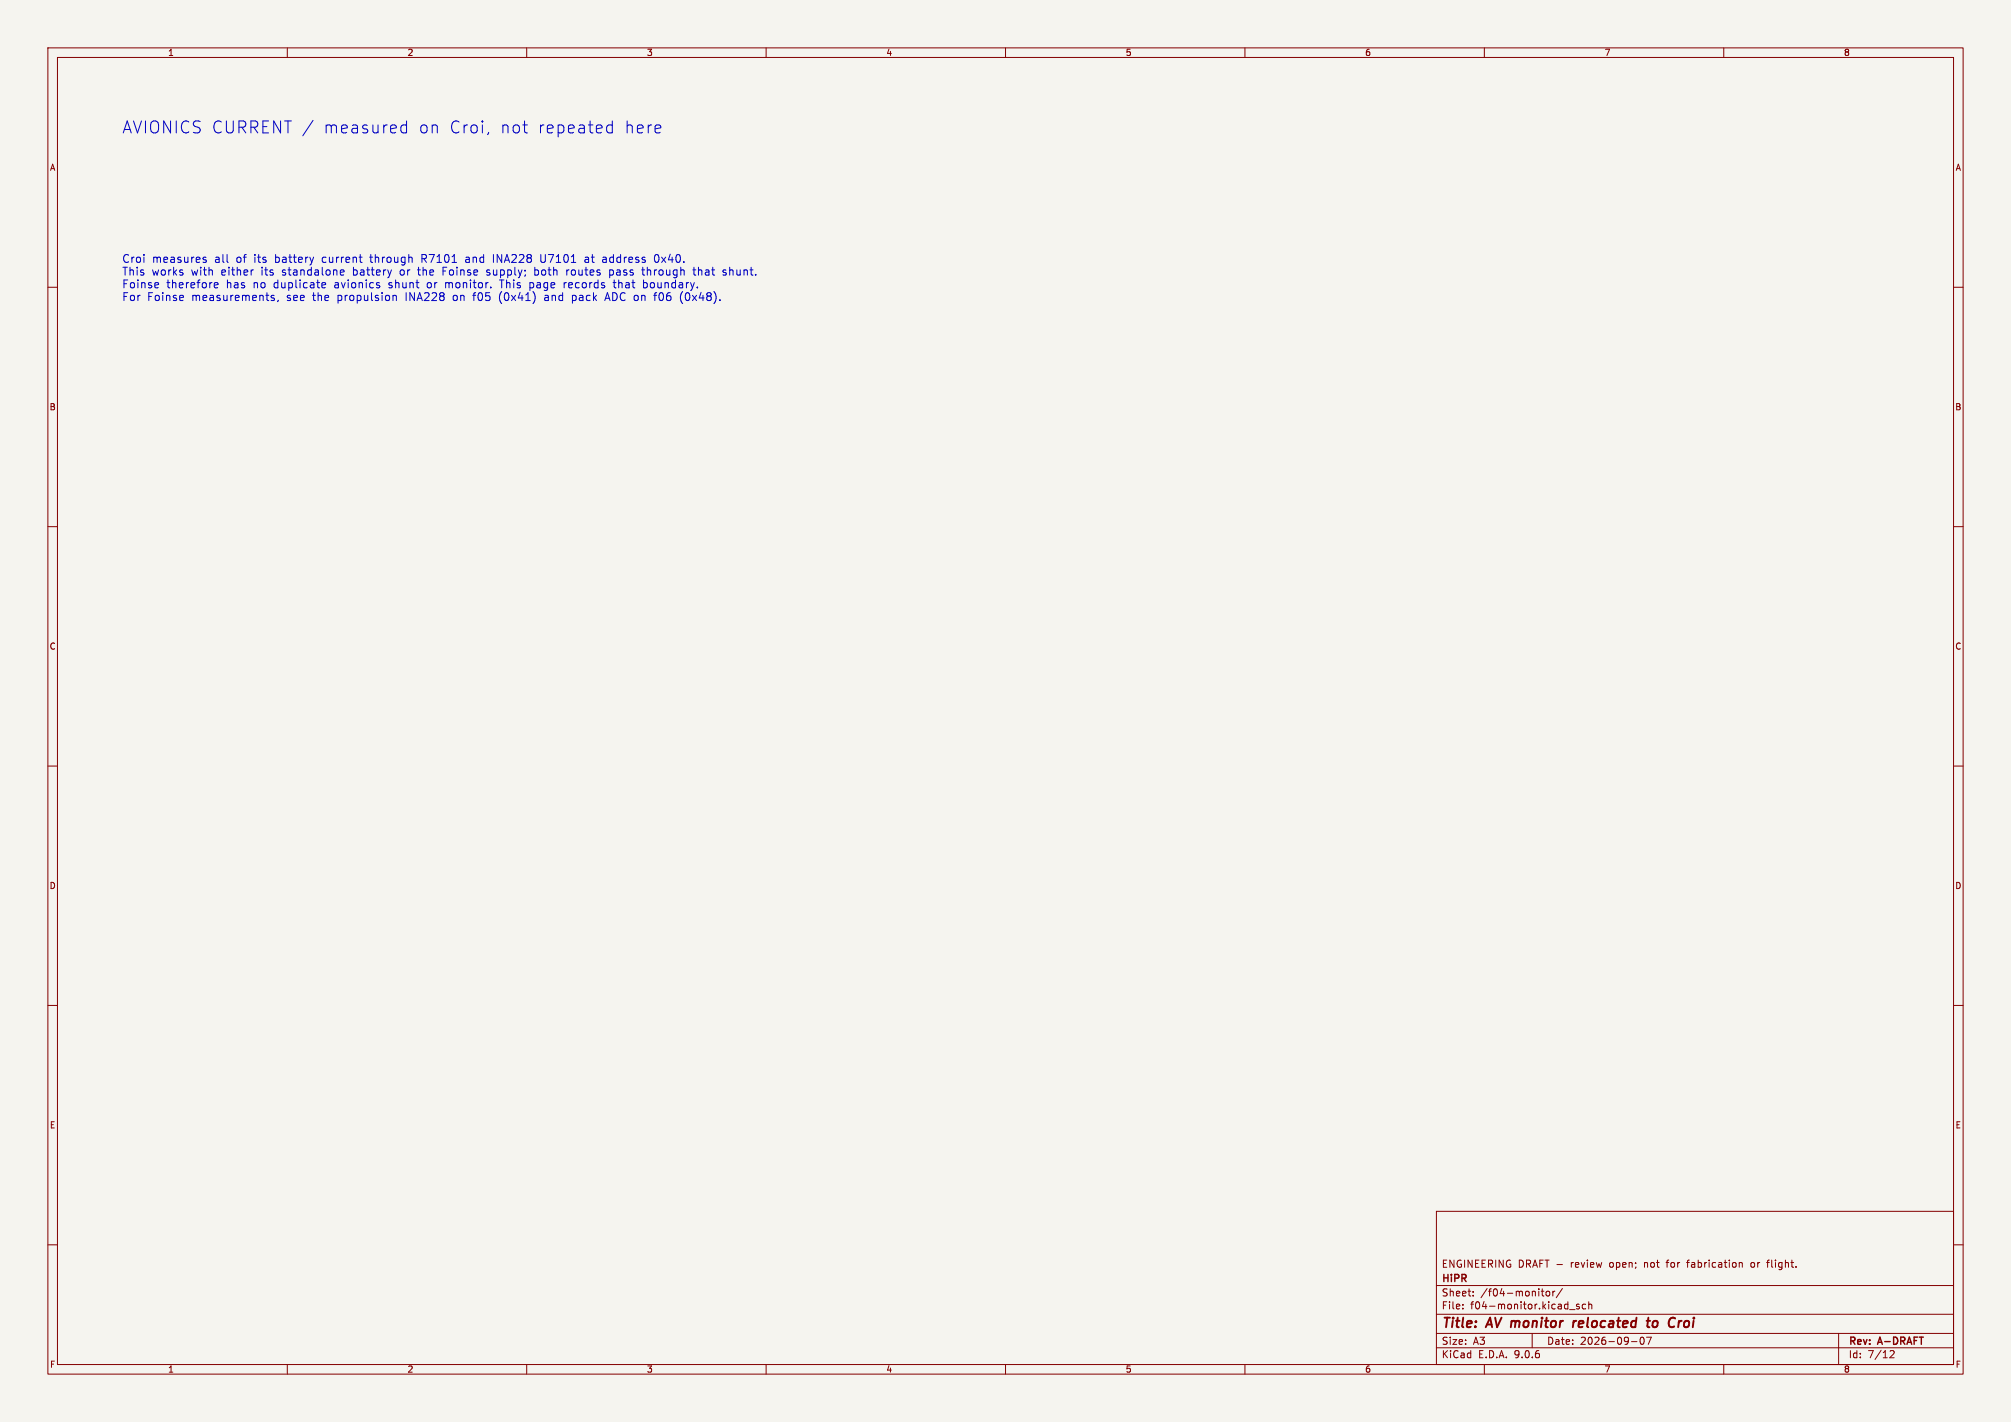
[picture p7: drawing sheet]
<svg xmlns="http://www.w3.org/2000/svg" width="420mm" height="297mm" viewBox="0 0 420 297" stroke-linecap="round" stroke-linejoin="round" font-family="sans-serif">
<path d="M0 0h420v297h-420z" fill="#f5f4ef" stroke="#f5f4ef" stroke-width=".21"/>
<g fill="none" stroke="#840000" stroke-width=".21">
<path d="M10 10h400v277h-400zM12 12h396v273h-396zM60 10v2M110 10v2M160 10v2M210 10v2M260 10v2M310 10v2M360 10v2M10 60h2M408 60h2M10 110h2"/>
<path d="M408 110h2M10 160h2M408 160h2M10 210h2M408 210h2M300 253h108v32h-108zM10 260h2M300 278.5h108M300 274.5h108M300 268.5h108M305.5 273.2v.2M305.5 272.5v.1"/>
<path d="M307.7 270.5v.2M307.7 269.8v.1M320 278.5v3M321.9 269.7h.5M322.1 269.2v1.3l.3 .2M323 269.8l.4-.1 .3 .3v.4l-.3 .3-.4-.1-.1-.2zM324.3 269.7v1M324.7 269.7l-.4 .3M326.3 269.1l-1.3 1.9M327.8 273.5h1.1M329.8 272.5l-.4-.1-.2 .2 .1 .2 .5 .2v.3h-.6M331.2 272.5l-.5-.1-.3 .3 .2 .6h.6"/>
<path d="M331.8 272.5l.2-.1 .4 .1v.9M331.8 271.9v1.5M342.7 279.4l.2-.1a.8 .8 0 0 1 .5 .7 .8 .8 0 0 1-.5 .8l-.2-.2-.2-.4zM343.9 279.3h1l-.7 1.5M352.2 263.7h.6M363.3 263.8h.5l.1 .9M365.9 263.7l-.2 .3v.4l.2 .3M368.9 263.7h.6M369.5 263.2l-.3 .2v1.3M384 278.5v6.5M408 260h2M60 285v2"/>
<path d="M110 285v2M160 285v2M210 285v2M260 285v2M300 281.5h108M310 285v2M340.7 280.2h1.2M360 285v2M394.7 282.2l.6-.1 .3 .4-.9 1.1h.9"/>
</g>
<path d="M328.6 275.9l-.1 1.3M329.2 275.9l-.4 .1-.2 .3M343.9 275.9h.7M344.3 275.2l-.3 1.7 .1 .2 .4 .1M345.9 275.9l-.5 .1-.2 .3v.7a.52 .52 0 0 0 .7 .1M350.6 275.9l-.1 1.3M351.2 275.9l-.4 .1-.2 .3" fill="none" stroke="#840000" stroke-width=".4"/>
<g fill="none" stroke="#0000c2" stroke-width=".21">
<path d="M65.4 25.1l-2.2 3.3M83.7 27.3l.5 .5 .7-.2M84.9 25.3v2.5M84.9 26.2l-.7-.1-.5 .5M102 27.6l-.2 .5M109.2 26.1h.9M109.9 27.8h.2M127.9 26.2l-.7-.1-.5 .5v.7l.2 .3 .3 .2 .7-.2M127.9 25.3v2.5M137.9 26.2l.1 .5-1.2 .2M32.9 59l.2 .4-.8 .2M42.5 54.2l.5 .1 .1 .3-.2 .2-.5-.1"/>
<path d="M42.5 53.8h.5M44.8 59.6l.7-.2v-.3l-.5-.1-.2 .3v.7h.7M52.8 56.4h.1M67.2 59.9l.3 .2 .4-.1M67.2 59.3l.3-.3h.3l.2 .3v.1l-.8 .2M71.1 56.6l.2-.2h.3l.3 .2v.2l-.8 .1M71.1 57.2l.2 .3 .5-.1M75 53.7h.6M75.5 54.8h.1M79.1 59.6l.2 .2-.2 .3M92.5 56.6h.6M92.5 55.8v1.7"/>
<path d="M97.3 54.3v.4M101.6 57.4l.2 .1M101.9 56.4l-.3 .2 .3 .3M102.5 60v.1M103.1 53.2v1.6M110.7 59v1.7M110.8 59l-.1 .1M111.7 57.4l.5 .1M111.7 55.8v1.7M112.2 56.4h-.5M113 53.2v1.3l.3 .3M117.8 59v1.1"/>
<path d="M118.1 59l-.3 .3M118.4 56.4v1.1M118.8 56.4h-.3l-.1 .3M122.7 53.7l-.5 .1M122.8 54.2h-.4a.32 .32 0 0 0-.3 .3 .32 .32 0 0 0 .3 .3h.4M125.9 54.7l.6 .1M126.4 53.7l-.5 .1M126.5 54.2l-.6 .1M127.3 56.4h.7M127.3 57.4h.7M127.3 56.4v1.6M128.3 58.5v1.4l.4 .2"/>
<path d="M134 56.4h.6M134.2 55.8v1.4l.4 .3M134.4 58.5v1.6M134.9 59l-.5 .1M137.4 53.2h-.2a.88 .88 0 0 0-.5 .8 .88 .88 0 0 0 .5 .8l.2-.1M144.7 56.4h.6M144.9 55.8v1.4l.4 .3M151.6 56.4h-.4l-.2 .2 .1 .2 .5 .2v.4h-.6M33 60l-.1 .1M56.7 61.8v.4l.5 .1 .1 .2-.2 .3-.5-.1M58.1 62.7l-.1 .3M82.1 61.7v1.1"/>
<path d="M82.1 61.8l.2-.1 .4 .1 .1 1M104.4 61.6v1.1M110.7 60l.1 .1M114 62.2a.32 .32 0 0 0-.3 .3 .32 .32 0 0 0 .3 .3M119.6 62.7l.4 .1M119.6 61.7v1.6M120 61.7l-.4 .1M126.5 62.3h.8M126.9 61.1l-.6 1.7M134.4 60h.6M142.2 61.6v1.1l.4 .7"/>
</g>
<g font-size="3.5" fill="#0000c2">
<text x="25.4" y="28.1">AVIONICS CURRENT /</text>
<text x="67.3" y="28.1">measured</text>
<text x="87.1" y="28.1">on</text>
<text x="93.5" y="28.1">Croi,</text>
<text x="104.1" y="28.1">not</text>
<text x="111.9" y="28.1">repeated</text>
<text x="129.9" y="28.1">here</text>
</g>
<g font-size="2.8" fill="#840000">
<text x="301" y="277.9">Title:</text>
<text x="310.6" y="277.9">AV monitor</text>
<text x="330.2" y="277.9">relocated</text>
<text x="346.5" y="277.9">to</text>
<text x="351.8" y="277.9">Croi</text>
</g>
<g font-size="2.3" fill="#0000c2">
<text x="25.4" y="55.2">Croi</text>
<text x="25.4" y="57.9">This</text>
<text x="31.7" y="57.9">works</text>
<text x="31.7" y="55.2">measures</text>
<text x="40" y="57.9">with</text>
<text x="44.8" y="55.2">all</text>
<text x="46.3" y="57.9">either</text>
<text x="49.4" y="55.2">of</text>
<text x="53.3" y="55.2">its</text>
<text x="54.7" y="57.9">its</text>
<text x="57.7" y="55.2">battery</text>
<text x="59.2" y="57.9">standalone</text>
<text x="67.6" y="55.2">current</text>
<text x="74.1" y="57.9">battery</text>
<text x="77.8" y="55.2">through</text>
<text x="84" y="57.9">or</text>
<text x="87.9" y="57.9">the</text>
<text x="88.6" y="55.2">R7101</text>
<text x="93.2" y="57.9">Foinse</text>
<text x="98" y="55.2">and</text>
<text x="102.5" y="57.9">supply;</text>
<text x="103.8" y="55.2">INA228</text>
<text x="112.6" y="57.9">both</text>
<text x="113.9" y="55.2">U7101</text>
<text x="119.4" y="57.9">routes</text>
<text x="123.3" y="55.2">at</text>
<text x="127.1" y="55.2">address</text>
<text x="128.5" y="57.9">pass</text>
<text x="135.5" y="57.9">through</text>
<text x="138" y="55.2">0x40.</text>
<text x="146.3" y="57.9">that</text>
<text x="152.6" y="57.9">shunt.</text>
<text x="25.4" y="60.5">Foinse</text>
<text x="25.4" y="63.2">For</text>
<text x="30.7" y="63.2">Foinse</text>
<text x="34.7" y="60.5">therefore</text>
<text x="40" y="63.2">measurements,</text>
<text x="47.3" y="60.5">has</text>
<text x="53" y="60.5">no</text>
<text x="57.3" y="60.5">duplicate</text>
<text x="60" y="63.2">see</text>
<text x="65.5" y="63.2">the</text>
<text x="70.1" y="60.5">avionics</text>
<text x="70.7" y="63.2">propulsion</text>
<text x="81.6" y="60.5">shunt</text>
<text x="85.1" y="63.2">INA228</text>
<text x="89.7" y="60.5">or</text>
<text x="93.6" y="60.5">monitor.</text>
<text x="95.1" y="63.2">on</text>
<text x="99.5" y="63.2">f05</text>
<text x="105" y="63.2">(0x41)</text>
<text x="105.2" y="60.5">This</text>
<text x="111.5" y="60.5">page</text>
<text x="114.6" y="63.2">and</text>
<text x="118.7" y="60.5">records</text>
<text x="120.5" y="63.2">pack</text>
<text x="127.6" y="63.2">ADC on</text>
<text x="129.3" y="60.5">that</text>
<text x="135.6" y="60.5">boundary.</text>
<text x="138" y="63.2">f06</text>
<text x="143.5" y="63.2">(0x48).</text>
</g>
<g font-size="2.1" fill="#840000">
<text x="301" y="268.2">HiPR</text>
<text x="301" y="265">ENGINEERING DRAFT -</text>
<text x="328.2" y="265">review</text>
<text x="336.4" y="265">open;</text>
<text x="343.8" y="265">not</text>
<text x="348.6" y="265">for</text>
<text x="353.1" y="265">fabrication</text>
<text x="366.5" y="265">or</text>
<text x="370.1" y="265">flight.</text>
<text x="301" y="273.7">File:</text>
<text x="301" y="271">Sheet:</text>
<text x="307.1" y="273.7">f04-monitor.kicad_sch</text>
<text x="309.2" y="271">/f04-monitor/</text>
<text x="301" y="281.1">Size:</text>
<text x="307.6" y="281.1">A3</text>
<text x="323" y="281.1">Date:</text>
<text x="330" y="281.1">2026-09-07</text>
<text x="386" y="281.3">Rev:</text>
<text x="392.4" y="281.3">A-DRAFT</text>
<text x="301" y="283.9">KiCad</text>
<text x="308.7" y="283.9">E.D.A.</text>
<text x="316.3" y="283.9">9.0.6</text>
<text x="386" y="283.9">Id:</text>
<text x="390.1" y="283.9">7/12</text>
</g>
<g font-size="1.8" fill="#840000">
<text x="35" y="11.9">1</text>
<text x="85" y="11.9">2</text>
<text x="135" y="11.9">3</text>
<text x="185" y="11.9">4</text>
<text x="235" y="11.9">5</text>
<text x="285" y="11.9">6</text>
<text x="335" y="11.9">7</text>
<text x="385" y="11.9">8</text>
<text x="10.3" y="35.9">A</text>
<text x="408.3" y="35.9">A</text>
<text x="10.3" y="85.9">B</text>
<text x="408.2" y="85.9">B</text>
<text x="10.3" y="135.9">C</text>
<text x="408.2" y="135.9">C</text>
<text x="10.3" y="185.9">D</text>
<text x="408.2" y="185.9">D</text>
<text x="10.3" y="235.9">E</text>
<text x="408.3" y="235.9">E</text>
<text x="10.3" y="285.9">F</text>
<text x="35" y="286.9">1</text>
<text x="85" y="286.9">2</text>
<text x="135" y="286.9">3</text>
<text x="185" y="286.9">4</text>
<text x="235" y="286.9">5</text>
<text x="285" y="286.9">6</text>
<text x="335" y="286.9">7</text>
<text x="385" y="286.9">8</text>
<text x="408.3" y="285.9">F</text>
</g>
</svg>
